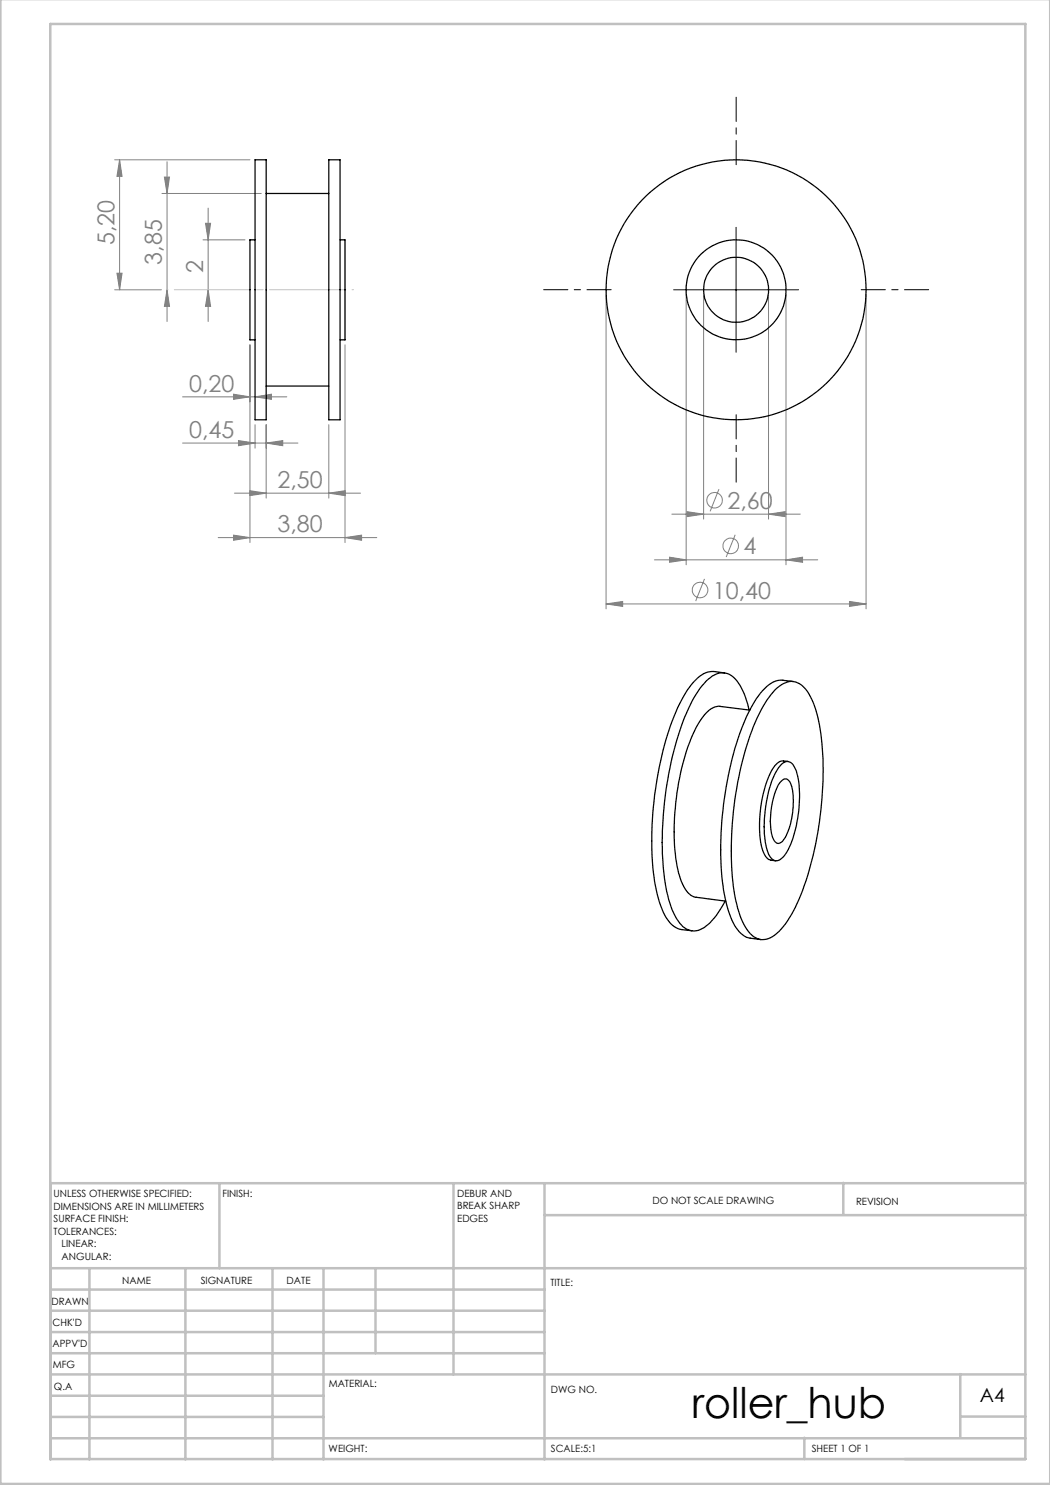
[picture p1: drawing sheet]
<svg xmlns="http://www.w3.org/2000/svg" width="210mm" height="297mm" viewBox="0 0 210 297" stroke-linecap="round" stroke-linejoin="round" font-family="sans-serif">
<g fill="none" stroke="#808080" stroke-width=".2">
<path d="M22.9 32h27.1M23.9 32v26M23.9 32l.5 3.3h-1zM32.4 38.7h19.8M32.9 35.4h1l-.5 3.3zM33.4 32.3v32M22.9 58h9.4M23.4 54.6h1l-.5 3.4zM33.4 58l.5 3.3h-1zM40.6 48h8.4M41.1 44.7h1l-.5 3.3zM41.6 41.6v22.7"/>
<path d="M41.6 58l.5 3.3h-1zM121.2 58.9v62.9M137.2 58.9v54.1M140.7 58.9v44.9M153.7 58.9v44.9M157.2 58.9v54.1M173.2 58.9v62.9M36.5 79.4h20.9M46.7 78.8l3.3 .6-3.3 .5zM50 69v39.5M51 79.4l3.3-.6v1.1zM69 69v39.5"/>
<path d="M36.5 88.6h23.1M46.9 98.6h25.2M47.7 88.1l3.3 .5-3.3 .5zM50 98.1l3.2 .5-3.2 .5zM51 84.9v4.7M53.2 88.6l3.4-.5v1zM53.2 84.9v14.7M65.8 98.6l3.2-.5v1zM65.8 84.9v14.7M143.8 97.8l-1.8 4.5M43.6 107.5h31.8M46.7 107l3.3 .5-3.3 .6z"/>
<path d="M69 107.5l3.3-.5v1.1zM130.9 112h32.6M133.9 111.4l3.3 .6-3.3 .5zM134.4 102.8h25.7M137.4 102.3l3.3 .5-3.3 .5zM140.9 115.8l-1.8 4.4M147 107l-1.8 4.4M153.7 102.8l3.3-.5v1zM157.2 112l3.3-.6v1.1zM121.2 120.8l3.3-.5v1zM121.2 120.8h52M169.9 120.3l3.3 .5-3.3 .5z"/>
<circle cx="140" cy="118" r="1.56"/>
<circle cx="142.9" cy="100.1" r="1.56"/>
<circle cx="146.2" cy="109.2" r="1.55"/>
</g>
<path d="M147.2 32.9v-13.5M122.2 57.9h-13.5M172.2 57.9h13.5M147.2 82.9v13.5" fill="none" stroke="#000" stroke-width=".2" stroke-dasharray="15.2 1.3 1.3 1.3" stroke-dashoffset="10.4"/>
<path d="M134.7 58h25M147.2 45.5v24.9" fill="none" stroke="#000" stroke-width=".2"/>
<path d="M70.7 57.9h-37.4" fill="none" stroke="#c0c0c0" stroke-width=".2" stroke-dasharray="15.2 1.3 1.3 1.3" stroke-dashoffset="-1.6"/>
<g fill="none" stroke="#c0c0c0" stroke-width=".5">
<path d="M.1 -.1v296.9h209.9v-296.9M10.1 4.8h195v287h-195zM43.9 236.6v17M90.7 236.6v38.3M108.9 236.6v55.3M168.7 236.6v6.3M205.1 236.6h-195v55.3M10.1 253.6h195M10.1 257.9h98.8M17.9 253.6v38.3M37.1 253.6v38.3M54.5 253.6v38.3"/>
<path d="M64.7 253.6v38.3M75.1 253.6v17M108.9 243h96.2M10.1 270.6h98.8M10.1 266.4h98.8M10.1 262.1h98.8M10.1 279.1h54.6M10.1 274.9h195M192.1 274.8v12.7M10.1 287.7h195M10.1 283.4h54.6M160.9 287.5v4.3"/>
<path d="M192.1 283.3h13"/>
</g>
<g fill="#808080">
<path d="M41.6 58l.5 3.3h-1zM41.1 44.7h1l-.5 3.3z"/>
<path d="M23.9 32l.5 3.3h-1zM23.4 54.6h1l-.5 3.4zM32.9 35.4h1l-.5 3.3zM33.4 58l.5 3.3h-1z"/>
<path d="M46.7 107l3.3 .5-3.3 .6zM69 107.5l3.3-.5v1.1zM46.7 78.8l3.3 .6-3.3 .5zM51 79.4l3.3-.6v1.1zM47.7 88.1l3.3 .5-3.3 .5zM53.2 88.6l3.4-.5v1zM50 98.1l3.2 .5-3.2 .5zM65.8 98.6l3.2-.5v1zM137.4 102.3l3.3 .5-3.3 .5zM153.7 102.8l3.3-.5v1zM133.9 111.4l3.3 .6-3.3 .5zM157.2 112l3.3-.6v1.1zM121.2 120.8l3.3-.5v1zM169.9 120.3l3.3 .5-3.3 .5z"/>
</g>
<g fill="none" stroke="#000" stroke-width=".25">
<path d="M51 32h2.2v52h-2.2zM53.2 38.7h12.6M65.8 32h2.2v52h-2.2zM51 48h-1v20h1M68 48h1v20h-1M53.2 77.2h12.6M144.9 134.6l-2.1-.3a4.9 4.9 0 0 0-4.1 2.1 32.4 32.4 0 0 0-5.8 12.6 69 69 0 0 0-1.8 28.2 15.9 15.9 0 0 0 3 7.5l.7 .6 1.1 .5 2.5 .4M155 138a4.5 4.5 0 0 1 4.1-1.6 5.7 5.7 0 0 1 3.2 3.5 36.5 36.5 0 0 1 2.3 15.2 66.7 66.7 0 0 1-5.5 26.4 12.9 12.9 0 0 1-5.3 6.2 3.5 3.5 0 0 1-4.4-1.8 22.5 22.5 0 0 1-2.9-10.4 69.4 69.4 0 0 1 4.9-32 22 22 0 0 1 3.6-5.5zM158.7 136.3l-2.1-.2a4.6 4.6 0 0 0-4.1 2 32.3 32.3 0 0 0-5.8 12.7 68.8 68.8 0 0 0-1.8 28.1 15.5 15.5 0 0 0 3 7.5l1.4 1.1 2.9 .4M149.8 142a12.3 12.3 0 0 0-3.4-6.8 3.6 3.6 0 0 0-4.8 .7 22 22 0 0 0-5 8.5 69.8 69.8 0 0 0-3.4 33 14.7 14.7 0 0 0 3.4 7.9 3.4 3.4 0 0 0 4.6-.1 14.1 14.1 0 0 0 3.8-5M150 142l-6-.7a4 4 0 0 0-3.5 2.2 33.6 33.6 0 0 0-4.9 14 41.8 41.8 0 0 0 .3 17.7 5.9 5.9 0 0 0 2.9 4.2l6.3 .8M156.1 156.4a1.08 1.08 0 0 1 1.1-.6 1.08 1.08 0 0 1 .9 .9 15.3 15.3 0 0 1-.8 10.4 2.03 2.03 0 0 1-1.8 1.6 3.3 3.3 0 0 1-1.3-2.9 15.7 15.7 0 0 1 1.9-9.4z"/>
<path d="M156.4 152.7a1.48 1.48 0 0 1 2.5 .8 16 16 0 0 1 .9 8.1 21 21 0 0 1-2.8 9.4 1.84 1.84 0 0 1-2.3 1 4.6 4.6 0 0 1-1.6-3.5 26 26 0 0 1 2.1-14.1zM157.6 152.3a2.53 2.53 0 0 0-3.1 1.5 24.5 24.5 0 0 0-2 16.1 2.53 2.53 0 0 0 2.6 2.3"/>
<circle cx="147.2" cy="58" r="26"/>
<circle cx="147.2" cy="58" r="6.5"/>
<circle cx="147.2" cy="58" r="10"/>
</g>
<text font-size="8.5" x="138.3" y="283.5">roller_hub</text>
<g font-size="4.7" fill="#808080">
<text x="22.9" y="49.1" transform="rotate(-90 22.9 49.1)">5,20</text>
<text x="32.4" y="52.9" transform="rotate(-90 32.4 52.9)">3,85</text>
<text x="40.6" y="54.6" transform="rotate(-90 40.6 54.6)">2</text>
<text x="37.8" y="78.3">0,20</text>
<text x="37.8" y="87.6">0,45</text>
<text x="55.5" y="97.6">2,50</text>
<text x="145.5" y="101.7">2,60</text>
<text x="55.5" y="106.5">3,80</text>
<text x="148.7" y="110.9">4</text>
<text x="142.6" y="119.7">10,40</text>
</g>
<text font-size="3.9" x="196" y="280.4">A4</text>
<g font-size="2">
<text x="10.7" y="239.5">UNLESS OTHERWISE SPECIFIED:</text>
<text x="44.5" y="239.5">FINISH:</text>
<text x="91.4" y="239.4">DEBUR AND</text>
<text x="10.7" y="242">DIMENSIONS ARE IN MILLIMETERS</text>
<text x="10.7" y="244.5">SURFACE FINISH:</text>
<text x="91.4" y="241.9">BREAK SHARP</text>
<text x="91.4" y="244.4">EDGES</text>
<text x="130.5" y="240.8">DO NOT SCALE DRAWING</text>
<text x="171.2" y="241">REVISION</text>
<text x="10.7" y="247">TOLERANCES:</text>
<text x="12.3" y="249.5">LINEAR:</text>
<text x="12.3" y="252">ANGULAR:</text>
<text x="24.4" y="256.9">NAME</text>
<text x="40.1" y="256.8">SIGNATURE</text>
<text x="57.3" y="256.8">DATE</text>
<text x="110.1" y="257.1">TITLE:</text>
<text x="10.3" y="260.9">DRAWN</text>
<text x="10.5" y="269.3">APPV'D</text>
<text x="10.5" y="265.2">CHK'D</text>
<text x="10.6" y="273.6">MFG</text>
<text x="10.8" y="278">Q.A</text>
<text x="65.8" y="277.4">MATERIAL:</text>
<text x="110.2" y="278.5">DWG NO.</text>
<text x="65.7" y="290.4">WEIGHT:</text>
<text x="110.2" y="290.5">SCALE:5:1</text>
<text x="162.4" y="290.4">SHEET 1 OF 1</text>
</g>
</svg>
